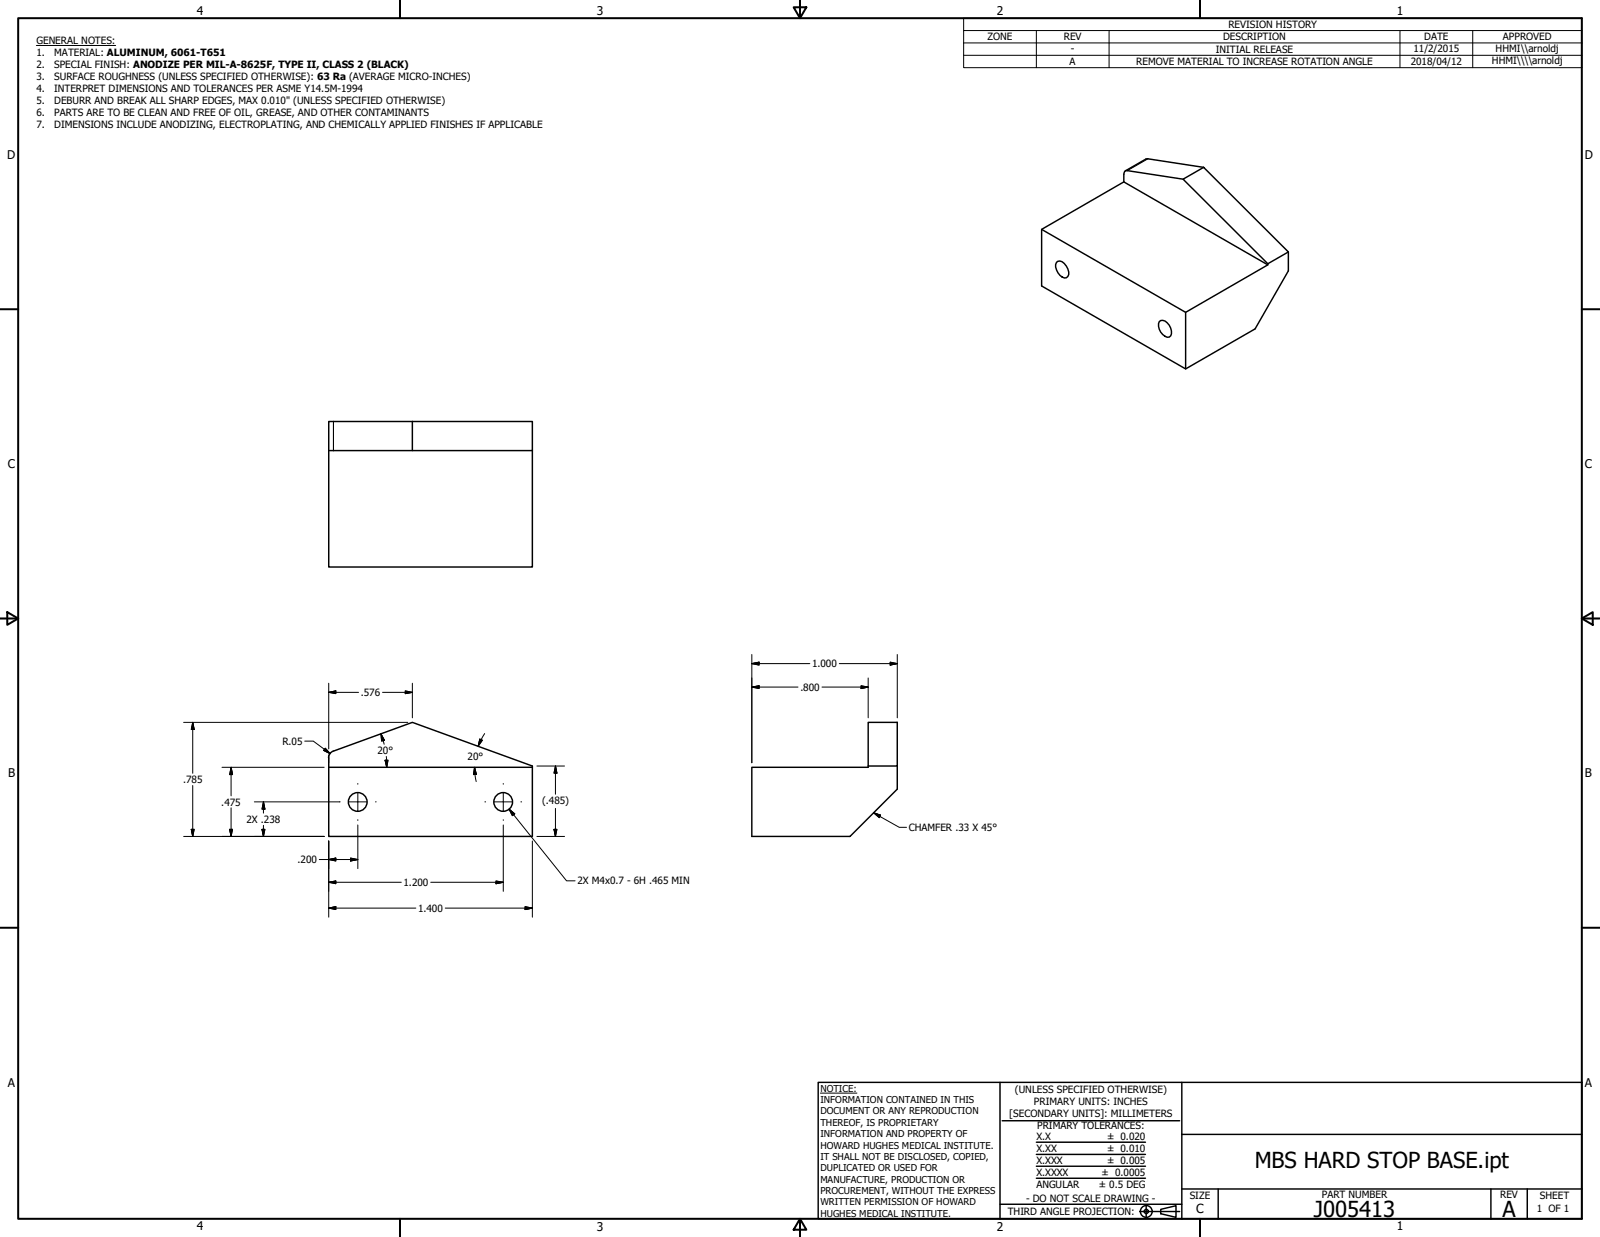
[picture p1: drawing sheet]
<svg xmlns="http://www.w3.org/2000/svg" width="559mm" height="432mm" viewBox="0 0 559 432" stroke-linecap="round" stroke-linejoin="round" font-family="sans-serif">
<!-- layer: Visible (ANSI) -->
<g fill="none" stroke="#000" stroke-width=".51">
<path d="M420.4 58.4l-19.8-3-7.5 4.2M392.5 63.5l-28.7 16.6v19.7l50.3 29 24.2-14 11.7-20.2v-6.7M413.2 62.5l7.2-4.1 29.6 29.5-7.2 4.2zM413.2 62.5l-19.5-2.9a1.05 1.05 0 0 0-1.2 1.2v2.7l50.3 29v-.4M363.8 80.1l50.3 28.9 28.7-16.5M369 91.6a1.79 1.79 0 0 1 2.7 .4 4.3 4.3 0 0 1 1.2 4.5 1.72 1.72 0 0 1-2.7-.4 4.4 4.4 0 0 1-1.2-4.5zM404.9 112.3a1.86 1.86 0 0 1 2.8 .4 4.3 4.3 0 0 1 1.2 4.5l-.5 .5a4.1 4.1 0 0 1-3.8-4.7zM414.1 109v19.8M114.8 157.3h29.2M144 147.1h41.9v10.2h-41.9zM144 147.1h-29.2v50.8h71.1v-40.6M303.2 252.2h10.2v15.2h-10.2z"/>
<path d="M114.7 264.6l.3-1.1 1-1.1 28-10.2 41.9 15.2v.4M114.8 267.8h71.1v24.2h-71.1zM114.8 264.5v3.3M303.2 267.4v.4h-40.6v24.2h34.3l16.5-16.5v-8.1"/>
<circle cx="124.9" cy="279.9" r="3.3"/>
<circle cx="175.7" cy="279.9" r="3.3"/>
</g>
<!-- layer: Visible Narrow (ANSI) -->
<path d="M400.9 55.4l-7.2 4.2M116.5 147.1v10.2" fill="none" stroke="#000" stroke-width=".38"/>
<!-- layer: Border (ANSI) -->
<g fill="none" stroke="#000" stroke-width=".7">
<path d="M6.3 6.3h546.1v419.1h-546.1zM139.7 0v6.3M277.2 2.5h4.4l-2.2 3.8zM279.4 0v6.3M419.1 0v6.3M0 107.9h6.3M552.4 107.9h6.4M0 215.9h6.3M2.5 213.7l3.8 2.2-3.8 2.2zM552.4 215.9l3.9-2.2v4.4zM552.4 215.9h6.4M0 323.8h6.3"/>
<path d="M552.4 323.8h6.4M139.7 425.4v6.4M279.4 425.4l2.2 3.9h-4.4zM279.4 425.4v6.4M419.1 425.4v6.4"/>
</g>
<!-- layer: Title (ANSI) -->
<g fill="none" stroke="#000" stroke-width=".51">
<path d="M285.8 377.8h266.6v47.6h-266.6zM349.2 377.8v47.6M412.7 377.8v47.6M350 391.2h62M361.9 398.7h38.1M412.7 396h139.7M361.9 411.3h38.1M361.9 407.1h38.1M361.9 403h38.1M412.7 415h139.7M425.4 415v10.4M520.7 415v10.4"/>
<path d="M533.4 415v10.4M349.2 420.4h63.5M398 422.9h14M400.3 420.6v4.6M405.4 422.1l5.3-1.2v4l-5.3-1.2z"/>
<circle cx="400.3" cy="422.9" r="2.06"/>
<circle cx="400.3" cy="422.9" r=".73"/>
</g>
<path d="M286.5 381.6h12.8" fill="none" stroke="#000" stroke-width=".35"/>
<!-- layer: Symbol (ANSI) -->
<g fill="none" stroke="#000" stroke-width=".35">
<path d="M12.7 15.9h27.7M336.5 10.7v-4.4h215.9v4.4M336.5 15h215.9M336.5 19.3h215.9M361.9 10.7v12.9M387.3 10.7v12.9M488.9 10.7v12.9M514.3 10.7v12.9M552.4 10.7h-215.9v4.3M552.4 10.7v12.9h-215.9v-8.6M177.8 282.4l2 1.7-.9 .6zM177.8 282.4l20.1 25.1h3"/>
<path d="M305.1 283.7l2.4 .8-.4 .9zM305.1 283.7l9 5.1h2.5"/>
</g>
<!-- layer: Center Mark (ANSI) -->
<path d="M118.6 279.9h.2M121.8 279.9h6.3M125 273.5v.2M125 276.7v6.4M131.1 279.9h.3M169.4 279.9h.2M172.6 279.9h6.3M175.8 273.5v.2M175.8 276.7v6.4M181.9 279.9h.3M125 286.1v.3M175.8 286.1v.3" fill="none" stroke="#000" stroke-width=".35"/>
<!-- layer: Dimension (ANSI) -->
<g fill="none" stroke="#000" stroke-width=".35">
<path d="M114.8 238.5v22.9M144 238.5v12.1M262.6 239.8l2.5-.4v.9zM262.6 231.6l2.5-.5v1.1zM262.6 239.8h16.1M262.6 228.5v37.8M262.6 231.6h20.2M287.1 239.8h16.1M293.1 231.6h20.3M300.7 239.4l2.5 .4-2.5 .5zM303.2 236.7v13.9M310.9 231.1l2.5 .5-2.5 .6z"/>
<path d="M313.4 228.5v22.1M64.1 252.2h78.3M67.3 252.2l.5 2.4h-1zM67.3 252.2v17.7M106.4 258.7h3l5.9 4.4M114.8 241.7l2.5-.5v.9zM114.8 241.7h10.4M133 256.2l1.2 2.2-.9 .3zM133 256.2l.8 2.3M133.6 241.7h10.4M133.8 258.5l.4 1.3M141.5 241.2l2.5 .5-2.5 .4z"/>
<path d="M167.6 258l.9 .4-1.5 2.1zM168 258.2l-1 2.3M169.3 256.1l-1.3 2.1M67.3 274.2v17.8M77.5 267.8h35.7M80.7 267.8l.5 2.6h-1zM80.7 267.8v10M88.8 279.9h29.8M92 279.9l.5 2.5h-1zM92 279.9v3.9M113.6 261.2l1.7 1.9-2.3-1.2zM114.8 263.6v2.7"/>
<path d="M134.5 265.4h1l-.4 2.4zM134.9 264.1l.1 1.3M135 265.4l.1 2.4M165.7 267.8l.7 2.5-1 .1zM165.7 267.8l.6 5M187.5 267.4h9.7M194 267.4l.5 2.5h-1zM194 267.4v9.8M64.1 292h49.1M66.8 289.5h1l-.5 2.5zM80.2 289.5h1l-.5 2.5zM80.7 282v10"/>
<path d="M91.5 289.5h1l-.5 2.5zM92 288.1v3.9M114.8 293.6v26.6M122.4 299.5l2.6 .5-2.6 .5zM125 288v15.2M175.8 288v23.1M185.9 293.6v26.6M187.5 292h9.7M193.5 289.5h1l-.5 2.5zM194 282.2v9.8M111.5 300h13.5M114.8 317l2.5-.5v1z"/>
<path d="M114.8 300l2.5-.5v1zM114.8 308l2.5-.5v1zM114.8 317h30.4M114.8 308h25.3M150.4 308h25.4M155.5 317h30.4M173.2 307.5l2.6 .5-2.6 .5zM183.4 316.5l2.5 .5-2.5 .5z"/>
</g>
<g fill="#000" stroke="#000" stroke-width=".35">
<path d="M262.6 239.8l2.5-.4zM262.6 239.8l2.5-.4v.9zM262.6 231.6l2.5-.5zM262.6 231.6l2.5-.5v1.1zM310.9 232.2l2.5-.6zM310.9 231.1l2.5 .5-2.5 .6zM67.3 252.2l.5 2.4zM67.3 252.2l.5 2.4h-1zM114.8 241.7l2.5-.5zM114.8 241.7l2.5-.5v.9zM133 256.2l1.2 2.2zM133 256.2l1.2 2.2-.9 .3z"/>
<path d="M141.5 242.1l2.5-.4zM141.5 241.2l2.5 .5-2.5 .4zM167.6 258l-.6 2.5zM167.6 258l.9 .4-1.5 2.1zM300.7 240.3l2.5-.5zM300.7 239.4l2.5 .4-2.5 .5zM80.7 267.8l.5 2.6zM80.7 267.8l.5 2.6h-1zM113 261.9l2.3 1.2zM113.6 261.2l1.7 1.9-2.3-1.2zM134.5 265.4l.6 2.4zM134.5 265.4h1l-.4 2.4z"/>
<path d="M165.7 267.8l.7 2.5zM165.7 267.8l.7 2.5-1 .1zM194 267.4l.5 2.5zM194 267.4l.5 2.5h-1zM66.8 289.5l.5 2.5zM66.8 289.5h1l-.5 2.5zM80.2 289.5l.5 2.5zM80.2 289.5h1l-.5 2.5zM91.5 289.5l.5 2.5zM91.5 289.5h1l-.5 2.5zM92 279.9l.5 2.5zM92 279.9l.5 2.5h-1z"/>
<path d="M114.8 300l2.5-.5zM114.8 300l2.5-.5v1zM193.5 289.5l.5 2.5zM193.5 289.5h1l-.5 2.5zM114.8 317l2.5-.5zM114.8 317l2.5-.5v1zM114.8 308l2.5-.5zM114.8 308l2.5-.5v1zM122.4 300.5l2.6-.5zM122.4 299.5l2.6 .5-2.6 .5zM173.2 308.5l2.6-.5zM173.2 307.5l2.6 .5-2.6 .5z"/>
<path d="M183.4 317.5l2.5-.5zM183.4 316.5l2.5 .5-2.5 .5z"/>
</g>
<!-- layer: Symbol (ANSI) -->
<path d="M177.8 282.4l2 1.7zM177.8 282.4l2 1.7-.9 .6zM305.1 283.7l2.4 .8zM305.1 283.7l2.4 .8-.4 .9z" fill="#000" stroke="#000" stroke-width=".35"/>
<g font-size="7.7">
<text x="438.2" y="407.6">MBS HARD STOP BASE.ipt</text>
<text x="458.9" y="424.8">J005413</text>
<text x="524.7" y="424.7">A</text>
</g>
<text font-size="4.4" x="417.8" y="423.5">C</text>
<g font-size="4.2">
<text x="68.7" y="5.3">4</text>
<text x="208.4" y="5.3">3</text>
<text x="348.1" y="5.3">2</text>
<text x="487.8" y="5.3">1</text>
<text x="2.5" y="55.5">D</text>
<text x="553.5" y="55.5">D</text>
<text x="2.8" y="163.4">C</text>
<text x="553.5" y="163.4">C</text>
<text x="2.9" y="271.4">B</text>
<text x="553.5" y="271.4">B</text>
<text x="2.8" y="379.3">A</text>
<text x="553.5" y="379.3">A</text>
<text x="68.7" y="429.5">4</text>
<text x="208.4" y="429.6">3</text>
<text x="348.1" y="429.6">2</text>
<text x="487.8" y="429.5">1</text>
</g>
<g font-size="3.5">
<text x="429" y="9.8">REVISION HISTORY</text>
<text x="12.7" y="15.3">GENERAL NOTES:</text>
<text x="344.9" y="14.1">ZONE</text>
<text x="371.5" y="14.1">REV</text>
<text x="427.2" y="14.1">DESCRIPTION</text>
<text x="497.4" y="14.1">DATE</text>
<text x="524.9" y="14.1">APPROVED</text>
<text x="12.7" y="19.5">1.</text>
<text x="12.7" y="23.7">2.</text>
<text x="18.9" y="19.5">MATERIAL: ALUMINUM, 6061-T651</text>
<text x="18.9" y="23.7">SPECIAL FINISH: ANODIZE PER MIL-A-8625F, TYPE II, CLASS 2 (BLACK)</text>
<text x="373.6" y="22.7">A</text>
<text x="374" y="18.3">-</text>
<text x="396.8" y="22.7">REMOVE MATERIAL TO INCREASE ROTATION ANGLE</text>
<text x="424.6" y="18.4">INITIAL RELEASE</text>
<text x="492.7" y="22.5">2018/04/12</text>
<text x="493.6" y="18.2">11/2/2015</text>
<text x="521" y="22.4">HHMI\\\\arnoldj</text>
<text x="522.4" y="18.1">HHMI\\arnoldj</text>
<text x="12.7" y="27.8">3.</text>
<text x="18.9" y="27.8">SURFACE ROUGHNESS (UNLESS SPECIFIED OTHERWISE): 63 Ra (AVERAGE MICRO-INCHES)</text>
<text x="12.7" y="32">4.</text>
<text x="18.9" y="32">INTERPRET DIMENSIONS AND TOLERANCES PER ASME Y14.5M-1994</text>
<text x="12.7" y="36.2">5.</text>
<text x="12.7" y="40.4">6.</text>
<text x="18.9" y="36.2">DEBURR AND BREAK ALL SHARP EDGES, MAX 0.010&quot; (UNLESS SPECIFIED OTHERWISE)</text>
<text x="18.9" y="40.4">PARTS ARE TO BE CLEAN AND FREE OF OIL, GREASE, AND OTHER CONTAMINANTS</text>
<text x="12.7" y="44.6">7.</text>
<text x="18.9" y="44.6">DIMENSIONS INCLUDE ANODIZING, ELECTROPLATING, AND CHEMICALLY APPLIED FINISHES IF APPLICABLE</text>
<text x="283.7" y="232.9">1.000</text>
<text x="126" y="243">.576</text>
<text x="279.5" y="241.1">.800</text>
<text x="98.6" y="260">R.05</text>
<text x="131.8" y="263.2">20°</text>
<text x="163.3" y="265.4">20°</text>
<text x="63.9" y="273.4">.785</text>
<text x="77.3" y="281.2">.475</text>
<text x="189.3" y="280.7">(.485)</text>
<text x="86.1" y="287.2">2X .238</text>
<text x="317.4" y="290.1">CHAMFER .33 X 45°</text>
<text x="103.9" y="301.3">.200</text>
<text x="140.9" y="309.2">1.200</text>
<text x="201.7" y="308.7">2X M4x0.7 - 6H .465 MIN</text>
<text x="146" y="318.3">1.400</text>
<text x="354.5" y="381.6">(UNLESS SPECIFIED OTHERWISE)</text>
<text x="352.5" y="390">[SECONDARY UNITS]: MILLIMETERS</text>
<text x="361.1" y="385.8">PRIMARY UNITS: INCHES</text>
<text x="362.3" y="394.1">PRIMARY TOLERANCES:</text>
<text x="361.9" y="397.9">X.X</text>
<text x="386.7" y="398">± 0.020</text>
<text x="361.9" y="402.1">X.XX</text>
<text x="361.9" y="406.3">X.XXX</text>
<text x="386.7" y="402.1">± 0.010</text>
<text x="386.7" y="406.3">± 0.005</text>
<text x="361.9" y="410.5">X.XXXX</text>
<text x="384.7" y="410.5">± 0.0005</text>
<text x="358.4" y="419.7">- DO NOT SCALE DRAWING -</text>
<text x="361.9" y="414.6">ANGULAR</text>
<text x="383.8" y="414.7">± 0.5 DEG</text>
<text x="415.5" y="418.4">SIZE</text>
<text x="461.6" y="418.3">PART NUMBER</text>
<text x="523.9" y="418.3">REV</text>
<text x="537.8" y="418.4">SHEET</text>
<text x="352" y="424.2">THIRD ANGLE PROJECTION:</text>
<text x="536.7" y="423.2">1 OF 1</text>
</g>
<g font-size="3.3">
<text x="286.5" y="381.1">NOTICE:</text>
<text x="286.5" y="385">INFORMATION CONTAINED IN THIS</text>
<text x="286.5" y="389">DOCUMENT OR ANY REPRODUCTION</text>
<text x="286.5" y="392.9">THEREOF, IS PROPRIETARY</text>
<text x="286.5" y="396.9">INFORMATION AND PROPERTY OF</text>
<text x="286.5" y="400.9">HOWARD HUGHES MEDICAL INSTITUTE.</text>
<text x="286.5" y="404.9">IT SHALL NOT BE DISCLOSED, COPIED,</text>
<text x="286.5" y="408.9">DUPLICATED OR USED FOR</text>
<text x="286.5" y="412.8">MANUFACTURE, PRODUCTION OR</text>
<text x="286.5" y="416.8">PROCUREMENT, WITHOUT THE EXPRESS</text>
<text x="286.5" y="420.8">WRITTEN PERMISSION OF HOWARD</text>
<text x="286.5" y="424.8">HUGHES MEDICAL INSTITUTE.</text>
</g>
</svg>
